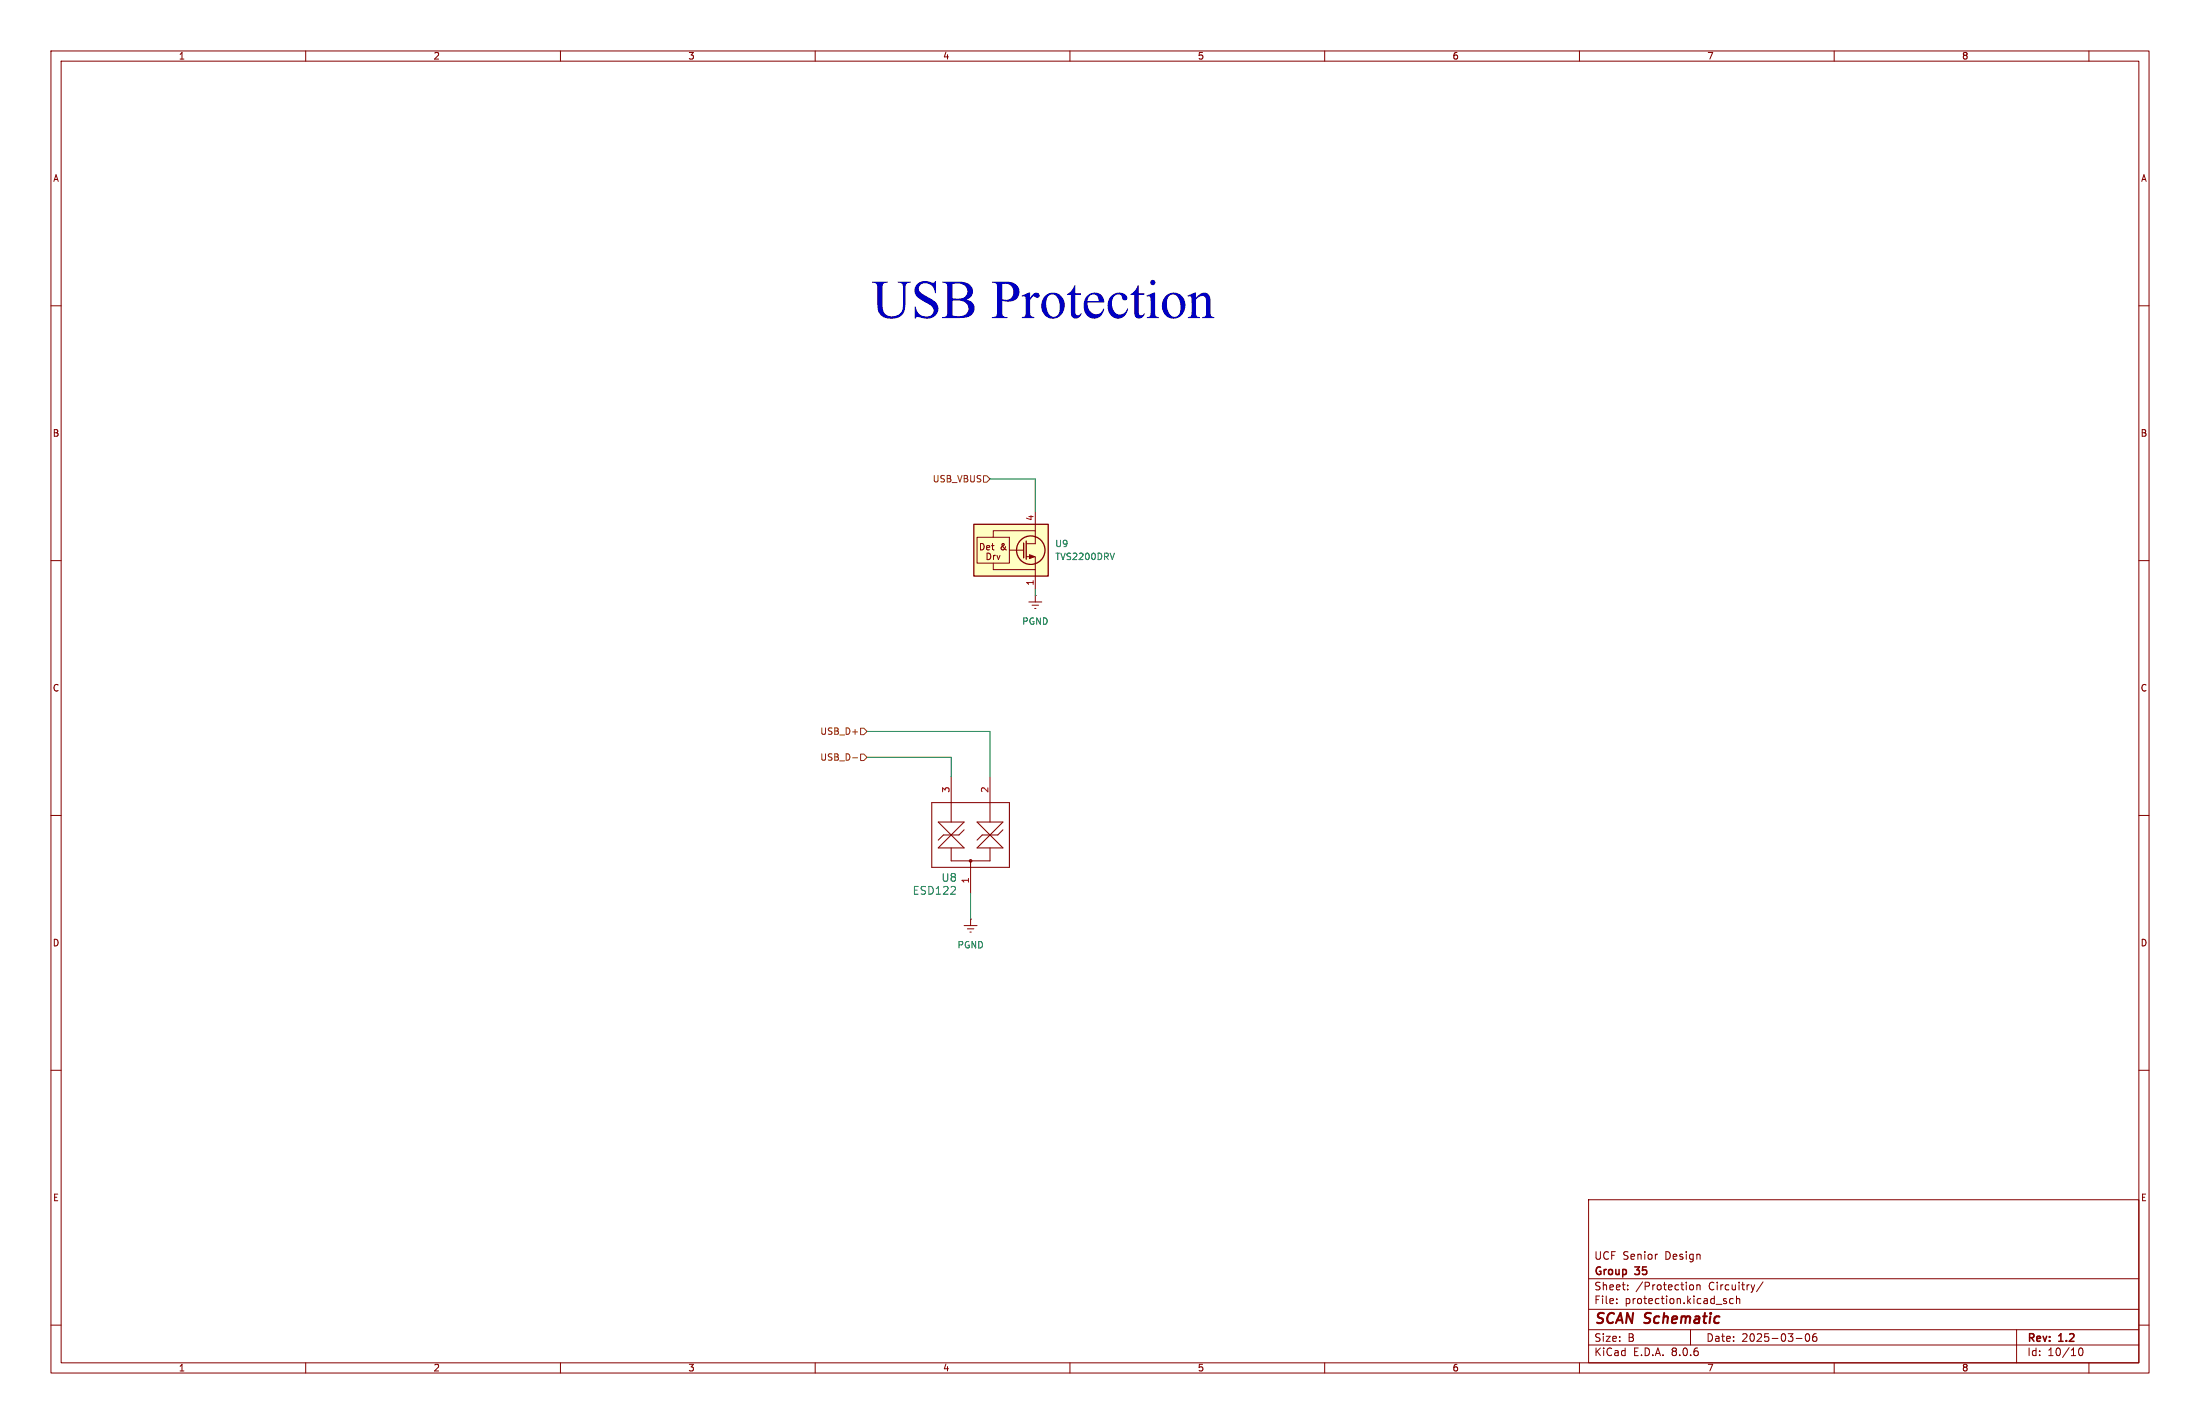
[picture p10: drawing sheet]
<svg xmlns="http://www.w3.org/2000/svg" width="432mm" height="279mm" viewBox="0 0 432 279" stroke-linecap="round" stroke-linejoin="round" font-family="sans-serif">
<g fill="none" stroke="#840000" stroke-width=".2">
<path d="M10 10h411.8v259.4h-411.8zM12 12h407.8v255.4h-407.8zM60 10v2M110 10v2M160 10v2M210 10v2M260 10v2M310 10v2M360 10v2M410 10v2M10 60h2M419.8 60h2"/>
<path d="M10 110h2M419.8 110h2M10 160h2M419.8 160h2M10 210h2M419.8 210h2M311.8 235.4h108v32h-108zM10 260h2M311.8 256.9h108M311.8 250.9h108M317.3 255.6v.2M317.3 254.9v.1"/>
<path d="M319.5 252.9v.2M319.5 252.2v.1M325.2 246.1h.1M331.8 252.2l.3-.1 .3 .3v.4l-.3 .3-.3-.1-.2-.2zM333 252.2l.3-.1 .3 .1 .1 .9M333 252.1v1M338.5 255.3l.3 .1 .1 .2-.2 .2h-.3M338.5 254.8l.3 .1M340.2 254.9l-.4-.1-.3 .3 .1 .6h.6M340.8 254.9l.2-.1 .4 .1 .1 .9M340.8 254.3v1.5M346 251.5l-1.2 1.9"/>
<path d="M419.8 260h2M60 267.4v2M110 267.4v2M160 267.4v2M210 267.4v2M260 267.4v2M310 267.4v2M311.8 263.9h108M311.8 260.9h108M331.8 260.9v3M352.5 262.6h1.2M354.5 261.8l.2-.1a.8 .8 0 0 1 .5 .7 .8 .8 0 0 1-.5 .8 1 1 0 0 1-.2-1.4z"/>
<path d="M356.5 261.7a.59 .59 0 0 0-.7 .6v.6l.1 .2 .4 .1 .2-.2 .1-.5-.1-.2h-.5l-.2 .2M360 267.4v2M395.8 260.9v6.5M408.2 264.6l.1-.1a.8 .8 0 0 1 .5 .7 .8 .8 0 0 1-.5 .8 1 1 0 0 1-.1-1.4zM410 267.4v2"/>
</g>
<path d="M191.1 102.9h14.6v10.1h-14.6z" fill="#ffffc2"/>
<g fill="none" stroke="#840000" stroke-width=".2">
<path d="M191.8 105.4h6.3v5.1h-6.3zM194.9 110.5v1.3h8.3M198.1 108h2.8M201.4 109.2h1.8v6.4M201.9 118.1h2.6M202.6 118.7h1.2M203.1 119.4h.2M203.2 104.1h-8.3v1.3M203.2 116.8h.1M203.2 100.3v6.4h-1.8M203.2 116.8v1.3M182.9 157.5h15.2v12.7h-15.2z"/>
<path d="M186.7 152.4v8.9M194.3 152.4v8.9M184.1 161.3h5.1l-5.1 5.1h5.1zM186.7 166.4v2.5h7.6v-2.5M189.2 162.8l-1 1h-3l-1.1 1M190.5 168.9v6.4M191.8 161.3l5 5.1h-5l5-5.1zM196.8 162.8l-1 1h-3l-1 1M189.2 181.6h2.6M189.9 182.2h1.2M190.4 182.9h.2M190.5 180.3h.1"/>
<path d="M190.5 180.3v1.3"/>
<circle cx="190.5" cy="168.9" r=".25"/>
</g>
<g fill="none" stroke="#840000" stroke-width=".25">
<path d="M191.1 102.9h14.6v10.1h-14.6zM200.9 106.6v2.9M201.4 106.2v3.5"/>
<circle cx="202.3" cy="107.9" r="2.79"/>
</g>
<path d="M202.1 108.8l1 .4-1 .4z" fill="#840000" stroke="#840000" stroke-width=".2"/>
<path d="M218.7 108.5l-.4 1.3" fill="none" stroke="#006464" stroke-width=".2"/>
<path d="M193 93.3h.7l.6 .7-.6 .6h-.7zM167.3 148.7h1M168.9 148h.6l.7 .6-.7 .6h-.6zM168.9 142.9h.6l.7 .6-.7 .6h-.6z" fill="none" stroke="#725600" stroke-width=".2"/>
<path d="M194.3 94h8.9v6.3M203.2 115.6v1.2M170.2 148.6h16.5v3.8M170.2 143.5h24.1v8.9M190.5 175.3v5" fill="none" stroke="#009600" stroke-width=".2"/>
<text font-size="10.6" fill="#0000c2" x="171.1" y="65.2">USBProtection</text>
<text font-size="2.8" fill="#840000" x="312.8" y="260.3">SCAN Schematic</text>
<g font-size="2.1" fill="#006464">
<text x="184.7" y="173.2">U8</text>
<text x="179" y="175.7">ESD122</text>
</g>
<g font-size="2.1" fill="#840000">
<text x="312.8" y="250.6">Group</text>
<text x="312.8" y="247.4">UCF Senior</text>
<text x="321" y="250.6">35</text>
<text x="326.8" y="247.4">Design</text>
<text x="312.8" y="256.1">File:</text>
<text x="312.8" y="253.4">Sheet:</text>
<text x="318.9" y="256.1">protection.kicad_sch</text>
<text x="321" y="253.4">/Protection</text>
<text x="335.4" y="253.4">Circuitry/</text>
<text x="312.8" y="263.5">Size:</text>
<text x="319.5" y="263.5">B</text>
<text x="334.8" y="263.5">Date:</text>
<text x="341.8" y="263.5">2025-03-06</text>
<text x="397.8" y="263.7">Rev:</text>
<text x="404.2" y="263.7">1.2</text>
<text x="312.8" y="266.3">KiCad</text>
<text x="320.5" y="266.3">E.D.A.</text>
<text x="328.1" y="266.3">8.0.6</text>
<text x="397.8" y="266.3">Id:</text>
<text x="401.9" y="266.3">10/10</text>
</g>
<g font-size="1.8" fill="#840000">
<text x="35" y="11.9">1</text>
<text x="85" y="11.9">2</text>
<text x="135" y="11.9">3</text>
<text x="185" y="11.9">4</text>
<text x="235" y="11.9">5</text>
<text x="285" y="11.9">6</text>
<text x="335" y="11.9">7</text>
<text x="385" y="11.9">8</text>
<text x="10.3" y="35.9">A</text>
<text x="420.1" y="35.9">A</text>
<text x="10.3" y="85.9">B</text>
<text x="420.1" y="85.9">B</text>
<text x="192" y="108.2">Det</text>
<text x="193.3" y="110.1">Drv</text>
<text x="196.3" y="108.2">&amp;</text>
<text x="10.3" y="135.9">C</text>
<text x="420.1" y="135.9">C</text>
<text x="10.3" y="185.9">D</text>
<text x="420.1" y="185.9">D</text>
<text x="10.3" y="235.9">E</text>
<text x="420.1" y="235.9">E</text>
<text x="35" y="269.3">1</text>
<text x="85" y="269.3">2</text>
<text x="135" y="269.3">3</text>
<text x="185" y="269.3">4</text>
<text x="235" y="269.3">5</text>
<text x="285" y="269.3">6</text>
<text x="335" y="269.3">7</text>
<text x="385" y="269.3">8</text>
</g>
<g font-size="1.8" fill="#725600">
<text x="183" y="94.8">USB_VBUS</text>
<text x="160.9" y="149.5">USB_D-</text>
<text x="160.9" y="144.4">USB_D+</text>
</g>
<g font-size="1.8" fill="#a90000">
<text x="202.9" y="102.3" transform="rotate(-90 202.9 102.3)">4</text>
<text x="202.9" y="115" transform="rotate(-90 202.9 115)">1</text>
<text x="186.4" y="155.6" transform="rotate(-90 186.4 155.6)">3</text>
<text x="194.1" y="155.6" transform="rotate(-90 194.1 155.6)">2</text>
<text x="190.2" y="173.4" transform="rotate(-90 190.2 173.4)">1</text>
</g>
<g font-size="1.8" fill="#006464">
<text x="207" y="107.5">U9</text>
<text x="207" y="110.1">TVS2200DRV</text>
<text x="200.5" y="122.8">PGND</text>
<text x="187.8" y="186.3">PGND</text>
</g>
</svg>
